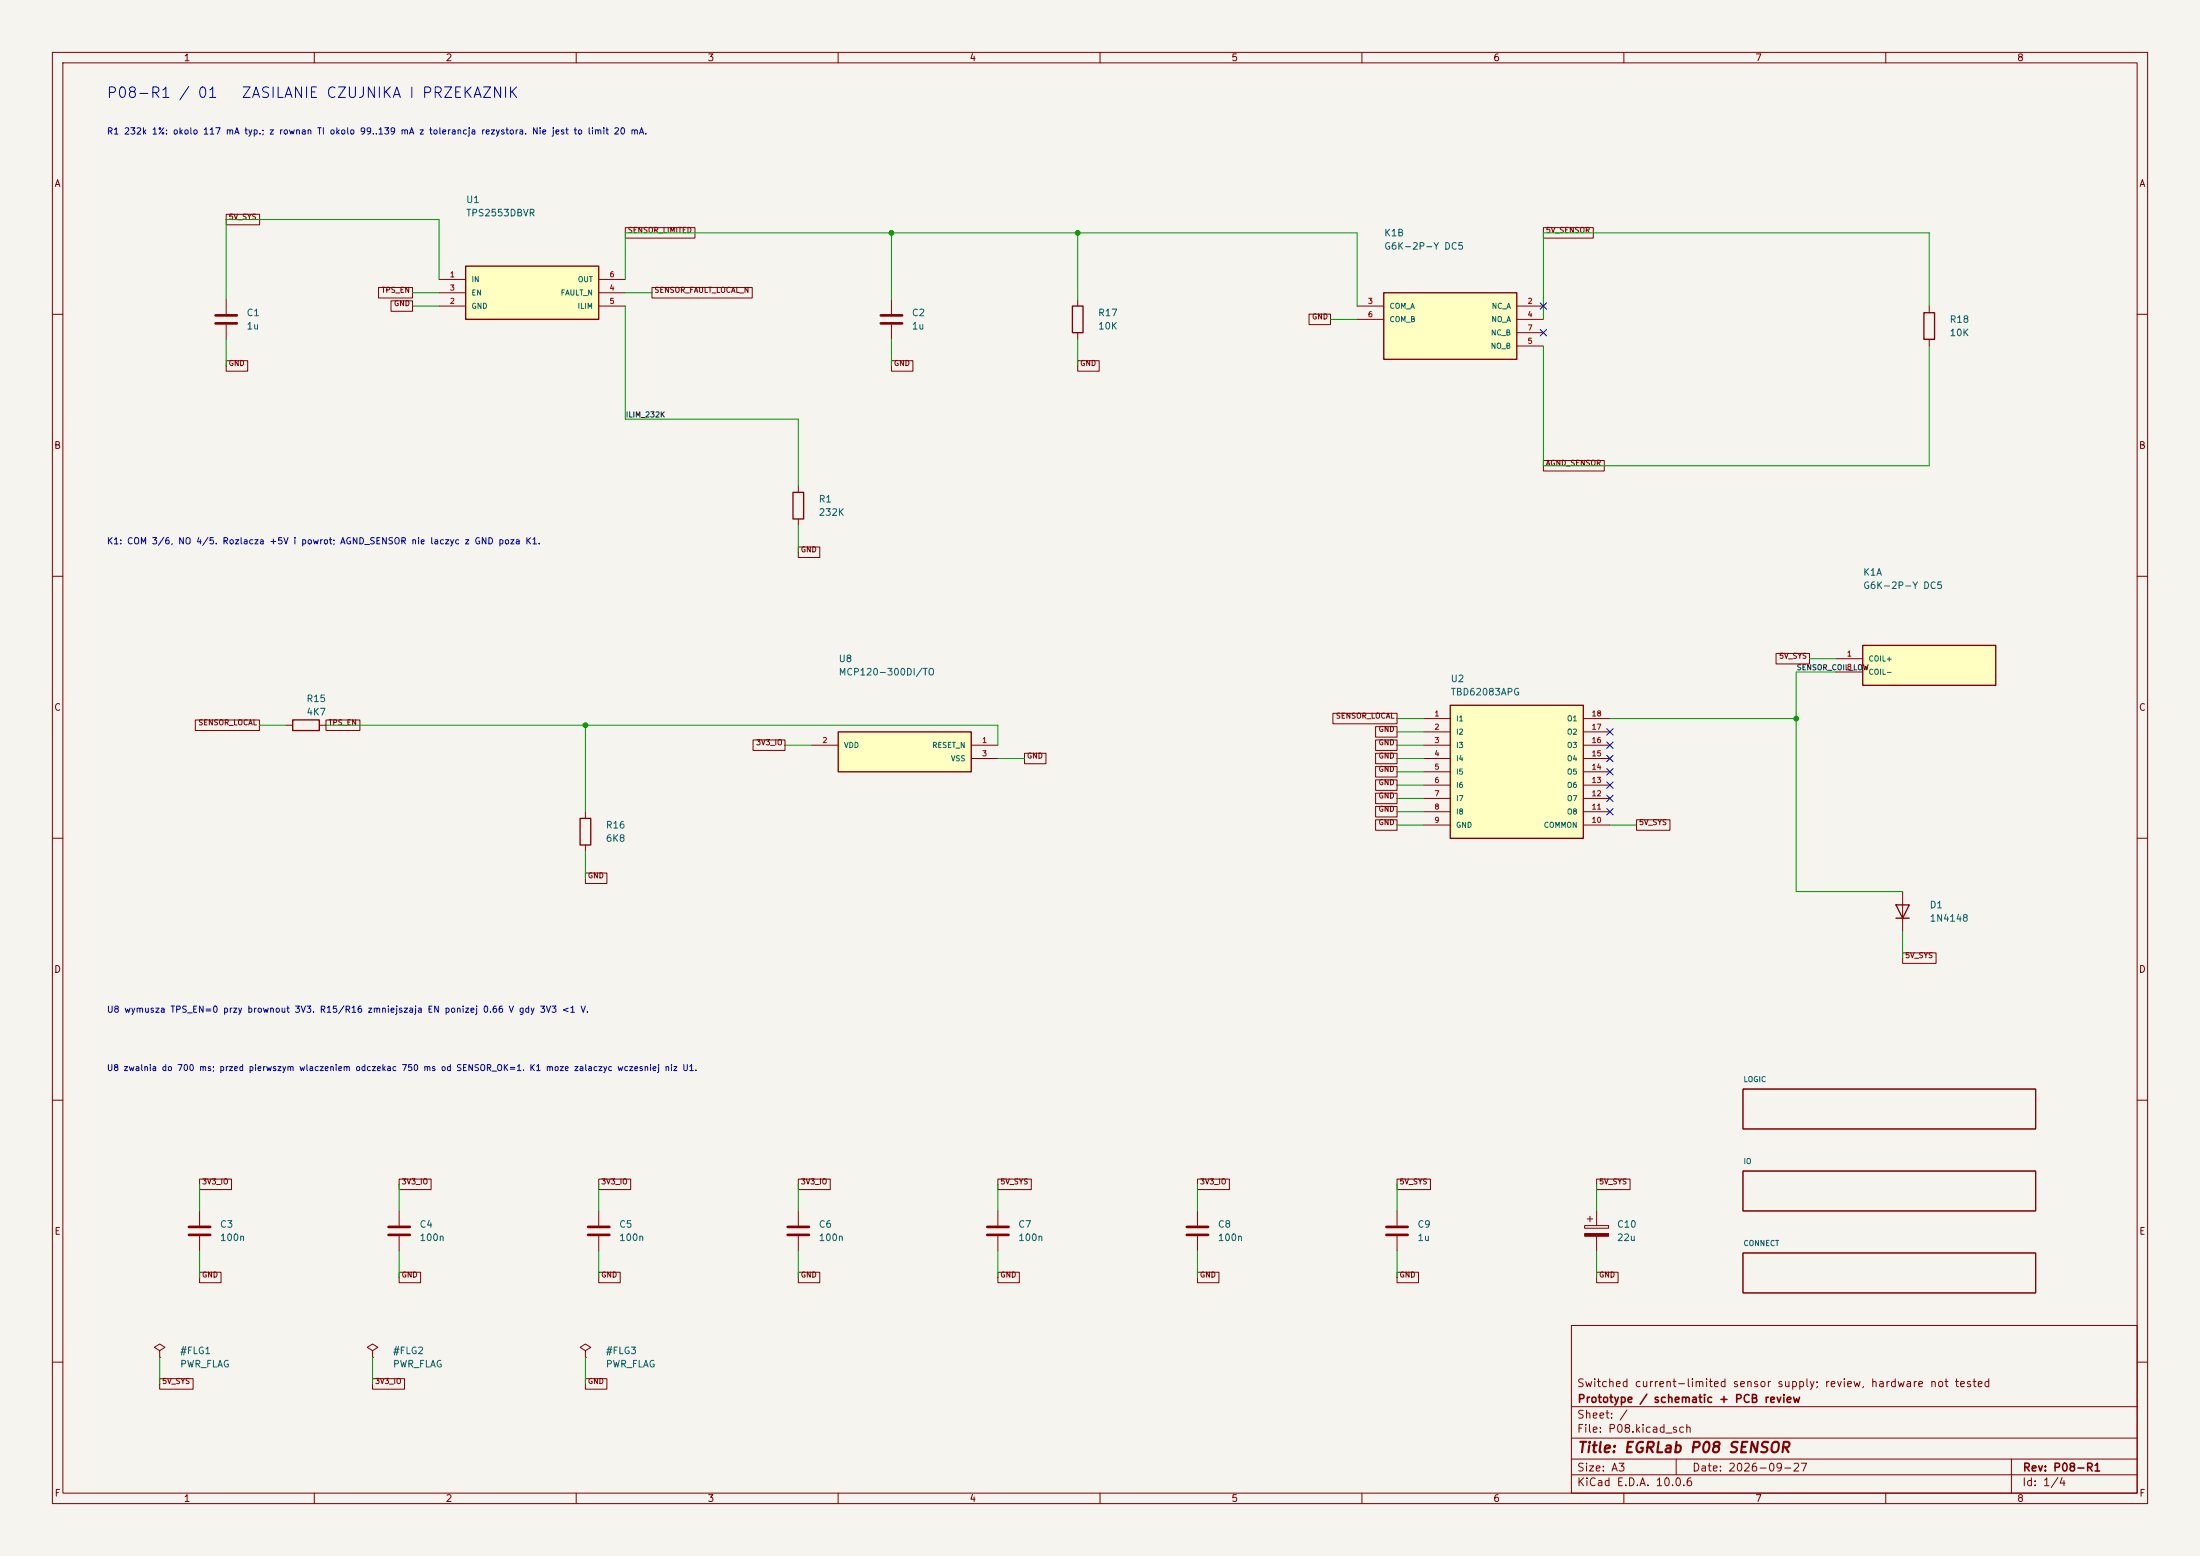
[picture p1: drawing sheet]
(kicad_sch (version 20250114) (generator "eeschema") (paper "A3") (title_block (title "EGRLab P08 SENSOR") (date "2026-09-27") (rev "P08-R1") (company "Prototype / schematic + PCB review") (comment 1 "Switched current-limited sensor supply; review, hardware not tested"))(lib_symbols (symbol "P08:TPS2553_DBV" (pin_names (offset 1.016)) (in_bom yes) (on_board yes) (symbol "TPS2553_DBV_1_1" (rectangle (start -12.7 5.08) (end 12.7 -5.08) (stroke (width .254) (type default)) (fill (type background)))) (symbol "TPS2553_DBV_1_0" (pin power_in line (at -17.78 2.54 0) (length 5.08) (name "IN" (effects (font (size 1.0 1.0)))) (number "1" (effects (font (size 1 1))))) (pin input line (at -17.78 0.0 0) (length 5.08) (name "EN" (effects (font (size 1.0 1.0)))) (number "3" (effects (font (size 1 1))))) (pin power_in line (at -17.78 -2.54 0) (length 5.08) (name "GND" (effects (font (size 1.0 1.0)))) (number "2" (effects (font (size 1 1))))) (pin power_out line (at 17.78 2.54 180) (length 5.08) (name "OUT" (effects (font (size 1.0 1.0)))) (number "6" (effects (font (size 1 1))))) (pin open_collector line (at 17.78 0.0 180) (length 5.08) (name "FAULT_N" (effects (font (size 1.0 1.0)))) (number "4" (effects (font (size 1 1))))) (pin passive line (at 17.78 -2.54 180) (length 5.08) (name "ILIM" (effects (font (size 1.0 1.0)))) (number "5" (effects (font (size 1 1)))))))(symbol "P08:C" (pin_numbers (hide yes)) (pin_names (offset 0.254)) (exclude_from_sim no) (in_bom yes) (on_board yes) (in_pos_files yes) (duplicate_pin_numbers_are_jumpers no) (symbol "C_0_1" (polyline (pts (xy -2.032 0.762) (xy 2.032 0.762)) (stroke (width 0.508) (type default)) (fill (type none))) (polyline (pts (xy -2.032 -0.762) (xy 2.032 -0.762)) (stroke (width 0.508) (type default)) (fill (type none)))) (symbol "C_1_1" (pin passive line (at 0 3.81 270) (length 2.794) (name "" (effects (font (size 1.27 1.27)))) (number "1" (effects (font (size 1.27 1.27))))) (pin passive line (at 0 -3.81 90) (length 2.794) (name "" (effects (font (size 1.27 1.27)))) (number "2" (effects (font (size 1.27 1.27)))))) (embedded_fonts no))(symbol "P08:R" (pin_numbers (hide yes)) (pin_names (offset 0)) (exclude_from_sim no) (in_bom yes) (on_board yes) (in_pos_files yes) (duplicate_pin_numbers_are_jumpers no) (symbol "R_0_1" (rectangle (start -1.016 -2.54) (end 1.016 2.54) (stroke (width 0.254) (type default)) (fill (type none)))) (symbol "R_1_1" (pin passive line (at 0 3.81 270) (length 1.27) (name "" (effects (font (size 1.27 1.27)))) (number "1" (effects (font (size 1.27 1.27))))) (pin passive line (at 0 -3.81 90) (length 1.27) (name "" (effects (font (size 1.27 1.27)))) (number "2" (effects (font (size 1.27 1.27)))))) (embedded_fonts no))(symbol "P08:G6K_2P_Y" (pin_names (offset 1.016)) (in_bom yes) (on_board yes) (symbol "G6K_2P_Y_1_1" (rectangle (start -12.7 3.81) (end 12.7 -3.81) (stroke (width .254) (type default)) (fill (type background)))) (symbol "G6K_2P_Y_1_0" (pin passive line (at -17.78 1.27 0) (length 5.08) (name "COIL+" (effects (font (size 1.0 1.0)))) (number "1" (effects (font (size 1 1))))) (pin passive line (at -17.78 -1.27 0) (length 5.08) (name "COIL-" (effects (font (size 1.0 1.0)))) (number "8" (effects (font (size 1 1)))))) (symbol "G6K_2P_Y_2_1" (rectangle (start -12.7 6.35) (end 12.7 -6.35) (stroke (width .254) (type default)) (fill (type background)))) (symbol "G6K_2P_Y_2_0" (pin passive line (at -17.78 3.81 0) (length 5.08) (name "COM_A" (effects (font (size 1.0 1.0)))) (number "3" (effects (font (size 1 1))))) (pin passive line (at -17.78 1.27 0) (length 5.08) (name "COM_B" (effects (font (size 1.0 1.0)))) (number "6" (effects (font (size 1 1))))) (pin passive line (at 17.78 3.81 180) (length 5.08) (name "NC_A" (effects (font (size 1.0 1.0)))) (number "2" (effects (font (size 1 1))))) (pin passive line (at 17.78 1.27 180) (length 5.08) (name "NO_A" (effects (font (size 1.0 1.0)))) (number "4" (effects (font (size 1 1))))) (pin passive line (at 17.78 -1.27 180) (length 5.08) (name "NC_B" (effects (font (size 1.0 1.0)))) (number "7" (effects (font (size 1 1))))) (pin passive line (at 17.78 -3.81 180) (length 5.08) (name "NO_B" (effects (font (size 1.0 1.0)))) (number "5" (effects (font (size 1 1)))))))(symbol "P08:MCP120_D_TO" (pin_names (offset 1.016)) (in_bom yes) (on_board yes) (symbol "MCP120_D_TO_1_1" (rectangle (start -12.7 3.81) (end 12.7 -3.81) (stroke (width .254) (type default)) (fill (type background)))) (symbol "MCP120_D_TO_1_0" (pin power_in line (at -17.78 1.27 0) (length 5.08) (name "VDD" (effects (font (size 1.0 1.0)))) (number "2" (effects (font (size 1 1))))) (pin open_collector line (at 17.78 1.27 180) (length 5.08) (name "RESET_N" (effects (font (size 1.0 1.0)))) (number "1" (effects (font (size 1 1))))) (pin power_in line (at 17.78 -1.27 180) (length 5.08) (name "VSS" (effects (font (size 1.0 1.0)))) (number "3" (effects (font (size 1 1)))))))(symbol "P08:TBD62083_APG" (pin_names (offset 1.016)) (in_bom yes) (on_board yes) (symbol "TBD62083_APG_1_1" (rectangle (start -12.7 12.7) (end 12.7 -12.7) (stroke (width .254) (type default)) (fill (type background)))) (symbol "TBD62083_APG_1_0" (pin input line (at -17.78 10.16 0) (length 5.08) (name "I1" (effects (font (size 1.0 1.0)))) (number "1" (effects (font (size 1 1))))) (pin input line (at -17.78 7.62 0) (length 5.08) (name "I2" (effects (font (size 1.0 1.0)))) (number "2" (effects (font (size 1 1))))) (pin input line (at -17.78 5.08 0) (length 5.08) (name "I3" (effects (font (size 1.0 1.0)))) (number "3" (effects (font (size 1 1))))) (pin input line (at -17.78 2.54 0) (length 5.08) (name "I4" (effects (font (size 1.0 1.0)))) (number "4" (effects (font (size 1 1))))) (pin input line (at -17.78 0.0 0) (length 5.08) (name "I5" (effects (font (size 1.0 1.0)))) (number "5" (effects (font (size 1 1))))) (pin input line (at -17.78 -2.54 0) (length 5.08) (name "I6" (effects (font (size 1.0 1.0)))) (number "6" (effects (font (size 1 1))))) (pin input line (at -17.78 -5.08 0) (length 5.08) (name "I7" (effects (font (size 1.0 1.0)))) (number "7" (effects (font (size 1 1))))) (pin input line (at -17.78 -7.62 0) (length 5.08) (name "I8" (effects (font (size 1.0 1.0)))) (number "8" (effects (font (size 1 1))))) (pin power_in line (at -17.78 -10.16 0) (length 5.08) (name "GND" (effects (font (size 1.0 1.0)))) (number "9" (effects (font (size 1 1))))) (pin open_collector line (at 17.78 10.16 180) (length 5.08) (name "O1" (effects (font (size 1.0 1.0)))) (number "18" (effects (font (size 1 1))))) (pin open_collector line (at 17.78 7.62 180) (length 5.08) (name "O2" (effects (font (size 1.0 1.0)))) (number "17" (effects (font (size 1 1))))) (pin open_collector line (at 17.78 5.08 180) (length 5.08) (name "O3" (effects (font (size 1.0 1.0)))) (number "16" (effects (font (size 1 1))))) (pin open_collector line (at 17.78 2.54 180) (length 5.08) (name "O4" (effects (font (size 1.0 1.0)))) (number "15" (effects (font (size 1 1))))) (pin open_collector line (at 17.78 0.0 180) (length 5.08) (name "O5" (effects (font (size 1.0 1.0)))) (number "14" (effects (font (size 1 1))))) (pin open_collector line (at 17.78 -2.54 180) (length 5.08) (name "O6" (effects (font (size 1.0 1.0)))) (number "13" (effects (font (size 1 1))))) (pin open_collector line (at 17.78 -5.08 180) (length 5.08) (name "O7" (effects (font (size 1.0 1.0)))) (number "12" (effects (font (size 1 1))))) (pin open_collector line (at 17.78 -7.62 180) (length 5.08) (name "O8" (effects (font (size 1.0 1.0)))) (number "11" (effects (font (size 1 1))))) (pin passive line (at 17.78 -10.16 180) (length 5.08) (name "COMMON" (effects (font (size 1.0 1.0)))) (number "10" (effects (font (size 1 1)))))))(symbol "P08:D" (pin_numbers (hide yes)) (pin_names (offset 1.016) (hide yes)) (exclude_from_sim no) (in_bom yes) (on_board yes) (in_pos_files yes) (duplicate_pin_numbers_are_jumpers no) (symbol "D_0_1" (polyline (pts (xy -1.27 1.27) (xy -1.27 -1.27)) (stroke (width 0.254) (type default)) (fill (type none))) (polyline (pts (xy 1.27 1.27) (xy 1.27 -1.27) (xy -1.27 0) (xy 1.27 1.27)) (stroke (width 0.254) (type default)) (fill (type none))) (polyline (pts (xy 1.27 0) (xy -1.27 0)) (stroke (width 0) (type default)) (fill (type none)))) (symbol "D_1_1" (pin passive line (at -3.81 0 0) (length 2.54) (name "K" (effects (font (size 1.27 1.27)))) (number "1" (effects (font (size 1.27 1.27))))) (pin passive line (at 3.81 0 180) (length 2.54) (name "A" (effects (font (size 1.27 1.27)))) (number "2" (effects (font (size 1.27 1.27)))))) (embedded_fonts no))(symbol "P08:C_Polarized" (pin_numbers (hide yes)) (pin_names (offset 0.254)) (exclude_from_sim no) (in_bom yes) (on_board yes) (in_pos_files yes) (duplicate_pin_numbers_are_jumpers no) (symbol "C_Polarized_0_1" (rectangle (start -2.286 0.508) (end 2.286 1.016) (stroke (width 0) (type default)) (fill (type none))) (polyline (pts (xy -1.778 2.286) (xy -0.762 2.286)) (stroke (width 0) (type default)) (fill (type none))) (polyline (pts (xy -1.27 2.794) (xy -1.27 1.778)) (stroke (width 0) (type default)) (fill (type none))) (rectangle (start 2.286 -0.508) (end -2.286 -1.016) (stroke (width 0) (type default)) (fill (type outline)))) (symbol "C_Polarized_1_1" (pin passive line (at 0 3.81 270) (length 2.794) (name "" (effects (font (size 1.27 1.27)))) (number "1" (effects (font (size 1.27 1.27))))) (pin passive line (at 0 -3.81 90) (length 2.794) (name "" (effects (font (size 1.27 1.27)))) (number "2" (effects (font (size 1.27 1.27)))))) (embedded_fonts no))(symbol "P08:PWR_FLAG" (power global) (pin_numbers (hide yes)) (pin_names (offset 0) (hide yes)) (exclude_from_sim no) (in_bom yes) (on_board yes) (in_pos_files yes) (duplicate_pin_numbers_are_jumpers no) (symbol "PWR_FLAG_0_0" (pin power_out line (at 0 0 90) (length 0) (name "" (effects (font (size 1.27 1.27)))) (number "1" (effects (font (size 1.27 1.27)))))) (symbol "PWR_FLAG_0_1" (polyline (pts (xy 0 0) (xy 0 1.27) (xy -1.016 1.905) (xy 0 2.54) (xy 1.016 1.905) (xy 0 1.27)) (stroke (width 0) (type default)) (fill (type none)))) (embedded_fonts no)))(symbol (lib_id "P08:TPS2553_DBV") (at 101.6 55.88 0) (unit 1) (in_bom yes) (on_board yes) (dnp no) (property "Reference" "U1" (at 88.9 38.1 0) (effects (font (size 1.27 1.27)) (justify left))) (property "Value" "TPS2553DBVR" (at 88.9 40.64 0) (effects (font (size 1.27 1.27)) (justify left)))(property "Footprint" "Package_TO_SOT_SMD:SOT-23-6" (at 101.6 55.88 0) (effects (font (size 1 1)) hide))(property "MPN" "TPS2553DBVR" (at 101.6 55.88 0) (effects (font (size 1 1)) hide))(property "BaselineRef" "U11" (at 101.6 55.88 0) (effects (font (size 1 1)) hide))(property "Datasheet" "https://www.ti.com/lit/ds/symlink/tps2553.pdf" (at 101.6 55.88 0) (effects (font (size 1 1)) hide))(pin "1")(pin "3")(pin "2")(pin "6")(pin "4")(pin "5"))(symbol (lib_id "P08:C") (at 43.18 60.96 0) (unit 1) (in_bom yes) (on_board yes) (dnp no) (property "Reference" "C1" (at 46.99 59.69 0) (effects (font (size 1.27 1.27)) (justify left))) (property "Value" "1u" (at 46.99 62.23 0) (effects (font (size 1.27 1.27)) (justify left)))(property "Footprint" "Capacitor_SMD:C_0805_2012Metric" (at 43.18 60.96 0) (effects (font (size 1 1)) hide))(property "MPN" "X7R 25V 10% 0805 1u" (at 43.18 60.96 0) (effects (font (size 1 1)) hide))(property "BaselineRef" "C_SIN" (at 43.18 60.96 0) (effects (font (size 1 1)) hide))(property "Datasheet" "" (at 43.18 60.96 0) (effects (font (size 1 1)) hide))(pin "1")(pin "2"))(symbol (lib_id "P08:C") (at 170.18 60.96 0) (unit 1) (in_bom yes) (on_board yes) (dnp no) (property "Reference" "C2" (at 173.99 59.69 0) (effects (font (size 1.27 1.27)) (justify left))) (property "Value" "1u" (at 173.99 62.23 0) (effects (font (size 1.27 1.27)) (justify left)))(property "Footprint" "Capacitor_SMD:C_0805_2012Metric" (at 170.18 60.96 0) (effects (font (size 1 1)) hide))(property "MPN" "X7R 25V 10% 0805 1u" (at 170.18 60.96 0) (effects (font (size 1 1)) hide))(property "BaselineRef" "C_SOUT" (at 170.18 60.96 0) (effects (font (size 1 1)) hide))(property "Datasheet" "" (at 170.18 60.96 0) (effects (font (size 1 1)) hide))(pin "1")(pin "2"))(symbol (lib_id "P08:R") (at 152.4 96.52 0) (unit 1) (in_bom yes) (on_board yes) (dnp no) (property "Reference" "R1" (at 156.21 95.25 0) (effects (font (size 1.27 1.27)) (justify left))) (property "Value" "232K" (at 156.21 97.79 0) (effects (font (size 1.27 1.27)) (justify left)))(property "Footprint" "Resistor_THT:R_Axial_DIN0207_L6.3mm_D2.5mm_P10.16mm_Horizontal" (at 152.4 96.52 0) (effects (font (size 1 1)) hide))(property "MPN" "Metal film 232K 1% 0.25W" (at 152.4 96.52 0) (effects (font (size 1 1)) hide))(property "BaselineRef" "R_ILIM" (at 152.4 96.52 0) (effects (font (size 1 1)) hide))(property "Datasheet" "" (at 152.4 96.52 0) (effects (font (size 1 1)) hide))(pin "1")(pin "2"))(symbol (lib_id "P08:R") (at 205.74 60.96 0) (unit 1) (in_bom yes) (on_board yes) (dnp no) (property "Reference" "R17" (at 209.55 59.69 0) (effects (font (size 1.27 1.27)) (justify left))) (property "Value" "10K" (at 209.55 62.23 0) (effects (font (size 1.27 1.27)) (justify left)))(property "Footprint" "Resistor_THT:R_Axial_DIN0207_L6.3mm_D2.5mm_P10.16mm_Horizontal" (at 205.74 60.96 0) (effects (font (size 1 1)) hide))(property "MPN" "Metal film 10K 1% 0.25W" (at 205.74 60.96 0) (effects (font (size 1 1)) hide))(property "BaselineRef" "ADD_LOCAL_DISCHARGE" (at 205.74 60.96 0) (effects (font (size 1 1)) hide))(property "Datasheet" "" (at 205.74 60.96 0) (effects (font (size 1 1)) hide))(pin "1")(pin "2"))(symbol (lib_id "P08:G6K_2P_Y") (at 276.86 62.23 0) (unit 2) (in_bom yes) (on_board yes) (dnp no) (property "Reference" "K1" (at 264.16 44.45 0) (effects (font (size 1.27 1.27)) (justify left))) (property "Value" "G6K-2P-Y DC5" (at 264.16 46.99 0) (effects (font (size 1.27 1.27)) (justify left)))(property "Footprint" "P08:G6K_2P_Y_verified" (at 276.86 62.23 0) (effects (font (size 1 1)) hide))(property "MPN" "G6K-2P-Y DC5" (at 276.86 62.23 0) (effects (font (size 1 1)) hide))(property "BaselineRef" "KSENSOR" (at 276.86 62.23 0) (effects (font (size 1 1)) hide))(property "Datasheet" "https://omronfs.omron.com/en_US/ecb/products/pdf/en-g6k.pdf" (at 276.86 62.23 0) (effects (font (size 1 1)) hide))(pin "3")(pin "6")(pin "2")(pin "4")(pin "7")(pin "5"))(symbol (lib_id "P08:R") (at 368.3 62.23 0) (unit 1) (in_bom yes) (on_board yes) (dnp no) (property "Reference" "R18" (at 372.11 60.959999999999994 0) (effects (font (size 1.27 1.27)) (justify left))) (property "Value" "10K" (at 372.11 63.49999999999999 0) (effects (font (size 1.27 1.27)) (justify left)))(property "Footprint" "Resistor_THT:R_Axial_DIN0207_L6.3mm_D2.5mm_P10.16mm_Horizontal" (at 368.3 62.23 0) (effects (font (size 1 1)) hide))(property "MPN" "Metal film 10K 1% 0.25W" (at 368.3 62.23 0) (effects (font (size 1 1)) hide))(property "BaselineRef" "ADD_OUTPUT_DISCHARGE" (at 368.3 62.23 0) (effects (font (size 1 1)) hide))(property "Datasheet" "" (at 368.3 62.23 0) (effects (font (size 1 1)) hide))(pin "1")(pin "2"))(wire (pts (xy 43.18 57.15) (xy 43.18 41.91)) (stroke (width 0) (type default)))(wire (pts (xy 83.82 53.34) (xy 83.82 41.91)) (stroke (width 0) (type default)))(wire (pts (xy 43.18 41.91) (xy 83.82 41.91)) (stroke (width 0) (type default)))(global_label "5V_SYS" (shape passive)  (at 43.18 41.91 0) (effects (font (size 1 1)) (justify left bottom)))(wire (pts (xy 119.38 53.34) (xy 119.38 44.45)) (stroke (width 0) (type default)))(wire (pts (xy 170.18 57.15) (xy 170.18 44.45)) (stroke (width 0) (type default)))(wire (pts (xy 205.74 57.15) (xy 205.74 44.45)) (stroke (width 0) (type default)))(wire (pts (xy 259.08 58.42) (xy 259.08 44.45)) (stroke (width 0) (type default)))(wire (pts (xy 119.38 44.45) (xy 170.18 44.45)) (stroke (width 0) (type default)))(wire (pts (xy 170.18 44.45) (xy 205.74 44.45)) (stroke (width 0) (type default)))(wire (pts (xy 205.74 44.45) (xy 259.08 44.45)) (stroke (width 0) (type default)))(global_label "SENSOR_LIMITED" (shape passive)  (at 119.38 44.45 0) (effects (font (size 1 1)) (justify left bottom)))(wire (pts (xy 119.38 58.42) (xy 119.38 80.01)) (stroke (width 0) (type default)))(wire (pts (xy 152.4 92.71) (xy 152.4 80.01)) (stroke (width 0) (type default)))(wire (pts (xy 119.38 80.01) (xy 152.4 80.01)) (stroke (width 0) (type default)))(label "ILIM_232K"  (at 119.38 80.01 0) (effects (font (size 1 1)) (justify left bottom)))(wire (pts (xy 294.64 60.96) (xy 294.64 44.45)) (stroke (width 0) (type default)))(wire (pts (xy 368.3 58.42) (xy 368.3 44.45)) (stroke (width 0) (type default)))(wire (pts (xy 294.64 44.45) (xy 368.3 44.45)) (stroke (width 0) (type default)))(global_label "5V_SENSOR" (shape passive)  (at 294.64 44.45 0) (effects (font (size 1 1)) (justify left bottom)))(wire (pts (xy 294.64 66.04) (xy 294.64 88.9)) (stroke (width 0) (type default)))(wire (pts (xy 368.3 66.04) (xy 368.3 88.9)) (stroke (width 0) (type default)))(wire (pts (xy 294.64 88.9) (xy 368.3 88.9)) (stroke (width 0) (type default)))(global_label "AGND_SENSOR" (shape passive)  (at 294.64 88.9 0) (effects (font (size 1 1)) (justify left bottom)))(symbol (lib_id "P08:R") (at 58.42 138.43 90) (unit 1) (in_bom yes) (on_board yes) (dnp no) (property "Reference" "R15" (at 58.42 133.35 90) (effects (font (size 1.27 1.27)) (justify right))) (property "Value" "4K7" (at 58.42 135.89 90) (effects (font (size 1.27 1.27)) (justify right)))(property "Footprint" "Resistor_THT:R_Axial_DIN0207_L6.3mm_D2.5mm_P10.16mm_Horizontal" (at 58.42 138.43 0) (effects (font (size 1 1)) hide))(property "MPN" "Metal film 4K7 1% 0.25W" (at 58.42 138.43 0) (effects (font (size 1 1)) hide))(property "BaselineRef" "ADD_GUARD_SER" (at 58.42 138.43 0) (effects (font (size 1 1)) hide))(property "Datasheet" "" (at 58.42 138.43 0) (effects (font (size 1 1)) hide))(pin "1")(pin "2"))(symbol (lib_id "P08:R") (at 111.76 158.75 0) (unit 1) (in_bom yes) (on_board yes) (dnp no) (property "Reference" "R16" (at 115.57000000000001 157.48 0) (effects (font (size 1.27 1.27)) (justify left))) (property "Value" "6K8" (at 115.57000000000001 160.01999999999998 0) (effects (font (size 1.27 1.27)) (justify left)))(property "Footprint" "Resistor_THT:R_Axial_DIN0207_L6.3mm_D2.5mm_P10.16mm_Horizontal" (at 111.76 158.75 0) (effects (font (size 1 1)) hide))(property "MPN" "Metal film 6K8 1% 0.25W" (at 111.76 158.75 0) (effects (font (size 1 1)) hide))(property "BaselineRef" "ADD_GUARD_PD" (at 111.76 158.75 0) (effects (font (size 1 1)) hide))(property "Datasheet" "" (at 111.76 158.75 0) (effects (font (size 1 1)) hide))(pin "1")(pin "2"))(symbol (lib_id "P08:MCP120_D_TO") (at 172.72 143.51 0) (unit 1) (in_bom yes) (on_board yes) (dnp no) (property "Reference" "U8" (at 160.02 125.73 0) (effects (font (size 1.27 1.27)) (justify left))) (property "Value" "MCP120-300DI/TO" (at 160.02 128.27 0) (effects (font (size 1.27 1.27)) (justify left)))(property "Footprint" "Package_TO_SOT_THT:TO-92_Inline_Wide" (at 172.72 143.51 0) (effects (font (size 1 1)) hide))(property "MPN" "MCP120-300DI/TO" (at 172.72 143.51 0) (effects (font (size 1 1)) hide))(property "BaselineRef" "ADD_EN_GUARD" (at 172.72 143.51 0) (effects (font (size 1 1)) hide))(property "Datasheet" "https://ww1.microchip.com/downloads/en/DeviceDoc/11184d.pdf" (at 172.72 143.51 0) (effects (font (size 1 1)) hide))(pin "2")(pin "1")(pin "3"))(symbol (lib_id "P08:TBD62083_APG") (at 289.56 147.32 0) (unit 1) (in_bom yes) (on_board yes) (dnp no) (property "Reference" "U2" (at 276.86 129.54 0) (effects (font (size 1.27 1.27)) (justify left))) (property "Value" "TBD62083APG" (at 276.86 132.07999999999998 0) (effects (font (size 1.27 1.27)) (justify left)))(property "Footprint" "Package_DIP:DIP-18_W7.62mm" (at 289.56 147.32 0) (effects (font (size 1 1)) hide))(property "MPN" "TBD62083APG" (at 289.56 147.32 0) (effects (font (size 1 1)) hide))(property "BaselineRef" "U_RELAY" (at 289.56 147.32 0) (effects (font (size 1 1)) hide))(property "Datasheet" "https://toshiba.semicon-storage.com/info/docget.jsp?did=29893&prodName=TBD62083APG" (at 289.56 147.32 0) (effects (font (size 1 1)) hide))(pin "1")(pin "2")(pin "3")(pin "4")(pin "5")(pin "6")(pin "7")(pin "8")(pin "9")(pin "18")(pin "17")(pin "16")(pin "15")(pin "14")(pin "13")(pin "12")(pin "11")(pin "10"))(symbol (lib_id "P08:G6K_2P_Y") (at 368.3 127.0 0) (unit 1) (in_bom yes) (on_board yes) (dnp no) (property "Reference" "K1" (at 355.6 109.22 0) (effects (font (size 1.27 1.27)) (justify left))) (property "Value" "G6K-2P-Y DC5" (at 355.6 111.76 0) (effects (font (size 1.27 1.27)) (justify left)))(property "Footprint" "P08:G6K_2P_Y_verified" (at 368.3 127.0 0) (effects (font (size 1 1)) hide))(property "MPN" "G6K-2P-Y DC5" (at 368.3 127.0 0) (effects (font (size 1 1)) hide))(property "BaselineRef" "KSENSOR" (at 368.3 127.0 0) (effects (font (size 1 1)) hide))(property "Datasheet" "https://omronfs.omron.com/en_US/ecb/products/pdf/en-g6k.pdf" (at 368.3 127.0 0) (effects (font (size 1 1)) hide))(pin "1")(pin "8"))(symbol (lib_id "P08:D") (at 363.22 173.99 90) (unit 1) (in_bom yes) (on_board yes) (dnp no) (property "Reference" "D1" (at 368.3 172.72 90) (effects (font (size 1.27 1.27)) (justify right))) (property "Value" "1N4148" (at 368.3 175.26 90) (effects (font (size 1.27 1.27)) (justify right)))(property "Footprint" "Diode_THT:D_DO-35_SOD27_P7.62mm_Horizontal" (at 363.22 173.99 0) (effects (font (size 1 1)) hide))(property "MPN" "1N4148" (at 363.22 173.99 0) (effects (font (size 1 1)) hide))(property "BaselineRef" "D8" (at 363.22 173.99 0) (effects (font (size 1 1)) hide))(property "Datasheet" "https://www.vishay.com/docs/81857/1n4148.pdf" (at 363.22 173.99 0) (effects (font (size 1 1)) hide))(pin "1")(pin "2"))(wire (pts (xy 111.76 154.94) (xy 111.76 138.43)) (stroke (width 0) (type default)))(wire (pts (xy 190.5 142.24) (xy 190.5 138.43)) (stroke (width 0) (type default)))(wire (pts (xy 62.23 138.43) (xy 111.76 138.43)) (stroke (width 0) (type default)))(wire (pts (xy 111.76 138.43) (xy 190.5 138.43)) (stroke (width 0) (type default)))(global_label "TPS_EN" (shape passive)  (at 62.23 138.43 0) (effects (font (size 1 1)) (justify left bottom)))(wire (pts (xy 307.34 137.16) (xy 342.9 137.16)) (stroke (width 0) (type default)))(wire (pts (xy 350.52 128.27) (xy 342.9 128.27)) (stroke (width 0) (type default)))(wire (pts (xy 363.22 170.18) (xy 342.9 170.18)) (stroke (width 0) (type default)))(wire (pts (xy 342.9 128.27) (xy 342.9 137.16)) (stroke (width 0) (type default)))(wire (pts (xy 342.9 137.16) (xy 342.9 170.18)) (stroke (width 0) (type default)))(label "SENSOR_COIL_LOW"  (at 342.9 128.27 0) (effects (font (size 1 1)) (justify left bottom)))(text "R1 232k 1%: okolo 117 mA typ.; z rownan TI okolo 99..139 mA z tolerancja rezystora. Nie jest to limit 20 mA." (at 20.32 24.5872 0) (effects (font (size 1.2 1.2)) (justify left top)))(text "K1: COM 3/6, NO 4/5. Rozlacza +5V i powrot; AGND_SENSOR nie laczyc z GND poza K1." (at 20.32 102.8192 0) (effects (font (size 1.2 1.2)) (justify left top)))(text "U8 wymusza TPS_EN=0 przy brownout 3V3. R15/R16 zmniejszaja EN ponizej 0.66 V gdy 3V3 <1 V." (at 20.32 192.2272 0) (effects (font (size 1.2 1.2)) (justify left top)))(text "U8 zwalnia do 700 ms; przed pierwszym wlaczeniem odczekac 750 ms od SENSOR_OK=1. K1 moze zalaczyc wczesniej niz U1." (at 20.32 203.4032 0) (effects (font (size 1.15 1.15)) (justify left top)))(symbol (lib_id "P08:C") (at 38.1 234.95 0) (unit 1) (in_bom yes) (on_board yes) (dnp no) (property "Reference" "C3" (at 41.910000000000004 233.67999999999998 0) (effects (font (size 1.27 1.27)) (justify left))) (property "Value" "100n" (at 41.910000000000004 236.21999999999997 0) (effects (font (size 1.27 1.27)) (justify left)))(property "Footprint" "Capacitor_SMD:C_0805_2012Metric" (at 38.1 234.95 0) (effects (font (size 1 1)) hide))(property "MPN" "X7R 25V 10% 0805 100n" (at 38.1 234.95 0) (effects (font (size 1 1)) hide))(property "BaselineRef" "DEC_U3" (at 38.1 234.95 0) (effects (font (size 1 1)) hide))(property "Datasheet" "" (at 38.1 234.95 0) (effects (font (size 1 1)) hide))(pin "1")(pin "2"))(symbol (lib_id "P08:C") (at 76.2 234.95 0) (unit 1) (in_bom yes) (on_board yes) (dnp no) (property "Reference" "C4" (at 80.01 233.67999999999998 0) (effects (font (size 1.27 1.27)) (justify left))) (property "Value" "100n" (at 80.01 236.21999999999997 0) (effects (font (size 1.27 1.27)) (justify left)))(property "Footprint" "Capacitor_SMD:C_0805_2012Metric" (at 76.2 234.95 0) (effects (font (size 1 1)) hide))(property "MPN" "X7R 25V 10% 0805 100n" (at 76.2 234.95 0) (effects (font (size 1 1)) hide))(property "BaselineRef" "DEC_U4" (at 76.2 234.95 0) (effects (font (size 1 1)) hide))(property "Datasheet" "" (at 76.2 234.95 0) (effects (font (size 1 1)) hide))(pin "1")(pin "2"))(symbol (lib_id "P08:C") (at 114.3 234.95 0) (unit 1) (in_bom yes) (on_board yes) (dnp no) (property "Reference" "C5" (at 118.11 233.67999999999998 0) (effects (font (size 1.27 1.27)) (justify left))) (property "Value" "100n" (at 118.11 236.21999999999997 0) (effects (font (size 1.27 1.27)) (justify left)))(property "Footprint" "Capacitor_SMD:C_0805_2012Metric" (at 114.3 234.95 0) (effects (font (size 1 1)) hide))(property "MPN" "X7R 25V 10% 0805 100n" (at 114.3 234.95 0) (effects (font (size 1 1)) hide))(property "BaselineRef" "DEC_U5" (at 114.3 234.95 0) (effects (font (size 1 1)) hide))(property "Datasheet" "" (at 114.3 234.95 0) (effects (font (size 1 1)) hide))(pin "1")(pin "2"))(symbol (lib_id "P08:C") (at 152.4 234.95 0) (unit 1) (in_bom yes) (on_board yes) (dnp no) (property "Reference" "C6" (at 156.21 233.67999999999998 0) (effects (font (size 1.27 1.27)) (justify left))) (property "Value" "100n" (at 156.21 236.21999999999997 0) (effects (font (size 1.27 1.27)) (justify left)))(property "Footprint" "Capacitor_SMD:C_0805_2012Metric" (at 152.4 234.95 0) (effects (font (size 1 1)) hide))(property "MPN" "X7R 25V 10% 0805 100n" (at 152.4 234.95 0) (effects (font (size 1 1)) hide))(property "BaselineRef" "DEC_U6" (at 152.4 234.95 0) (effects (font (size 1 1)) hide))(property "Datasheet" "" (at 152.4 234.95 0) (effects (font (size 1 1)) hide))(pin "1")(pin "2"))(symbol (lib_id "P08:C") (at 190.5 234.95 0) (unit 1) (in_bom yes) (on_board yes) (dnp no) (property "Reference" "C7" (at 194.31 233.67999999999998 0) (effects (font (size 1.27 1.27)) (justify left))) (property "Value" "100n" (at 194.31 236.21999999999997 0) (effects (font (size 1.27 1.27)) (justify left)))(property "Footprint" "Capacitor_SMD:C_0805_2012Metric" (at 190.5 234.95 0) (effects (font (size 1 1)) hide))(property "MPN" "X7R 25V 10% 0805 100n" (at 190.5 234.95 0) (effects (font (size 1 1)) hide))(property "BaselineRef" "DEC_U7" (at 190.5 234.95 0) (effects (font (size 1 1)) hide))(property "Datasheet" "" (at 190.5 234.95 0) (effects (font (size 1 1)) hide))(pin "1")(pin "2"))(symbol (lib_id "P08:C") (at 228.6 234.95 0) (unit 1) (in_bom yes) (on_board yes) (dnp no) (property "Reference" "C8" (at 232.41 233.67999999999998 0) (effects (font (size 1.27 1.27)) (justify left))) (property "Value" "100n" (at 232.41 236.21999999999997 0) (effects (font (size 1.27 1.27)) (justify left)))(property "Footprint" "Capacitor_SMD:C_0805_2012Metric" (at 228.6 234.95 0) (effects (font (size 1 1)) hide))(property "MPN" "X7R 25V 10% 0805 100n" (at 228.6 234.95 0) (effects (font (size 1 1)) hide))(property "BaselineRef" "DEC_U8" (at 228.6 234.95 0) (effects (font (size 1 1)) hide))(property "Datasheet" "" (at 228.6 234.95 0) (effects (font (size 1 1)) hide))(pin "1")(pin "2"))(symbol (lib_id "P08:C") (at 266.7 234.95 0) (unit 1) (in_bom yes) (on_board yes) (dnp no) (property "Reference" "C9" (at 270.51 233.67999999999998 0) (effects (font (size 1.27 1.27)) (justify left))) (property "Value" "1u" (at 270.51 236.21999999999997 0) (effects (font (size 1.27 1.27)) (justify left)))(property "Footprint" "Capacitor_SMD:C_0805_2012Metric" (at 266.7 234.95 0) (effects (font (size 1 1)) hide))(property "MPN" "X7R 25V 10% 0805 1u" (at 266.7 234.95 0) (effects (font (size 1 1)) hide))(property "BaselineRef" "ADD_COIL_DECOUPLING" (at 266.7 234.95 0) (effects (font (size 1 1)) hide))(property "Datasheet" "" (at 266.7 234.95 0) (effects (font (size 1 1)) hide))(pin "1")(pin "2"))(symbol (lib_id "P08:C_Polarized") (at 304.8 234.95 0) (unit 1) (in_bom yes) (on_board yes) (dnp no) (property "Reference" "C10" (at 308.61 233.67999999999998 0) (effects (font (size 1.27 1.27)) (justify left))) (property "Value" "22u" (at 308.61 236.21999999999997 0) (effects (font (size 1.27 1.27)) (justify left)))(property "Footprint" "Capacitor_THT:CP_Radial_D5.0mm_P2.00mm" (at 304.8 234.95 0) (effects (font (size 1 1)) hide))(property "MPN" "EEUFR1E220" (at 304.8 234.95 0) (effects (font (size 1 1)) hide))(property "BaselineRef" "ADD_LV_BULK" (at 304.8 234.95 0) (effects (font (size 1 1)) hide))(property "Datasheet" "" (at 304.8 234.95 0) (effects (font (size 1 1)) hide))(pin "1")(pin "2"))(symbol (lib_id "P08:PWR_FLAG") (at 30.48 259.08 0) (unit 1) (in_bom yes) (on_board yes) (dnp no) (property "Reference" "#FLG1" (at 34.29 257.81 0) (effects (font (size 1.27 1.27)) (justify left))) (property "Value" "PWR_FLAG" (at 34.29 260.35 0) (effects (font (size 1.27 1.27)) (justify left)))(property "Footprint" "" (at 30.48 259.08 0) (effects (font (size 1 1)) hide))(property "MPN" "" (at 30.48 259.08 0) (effects (font (size 1 1)) hide))(property "BaselineRef" "ERC_SOURCE" (at 30.48 259.08 0) (effects (font (size 1 1)) hide))(property "Datasheet" "" (at 30.48 259.08 0) (effects (font (size 1 1)) hide))(pin "1"))(symbol (lib_id "P08:PWR_FLAG") (at 71.12 259.08 0) (unit 1) (in_bom yes) (on_board yes) (dnp no) (property "Reference" "#FLG2" (at 74.93 257.81 0) (effects (font (size 1.27 1.27)) (justify left))) (property "Value" "PWR_FLAG" (at 74.93 260.35 0) (effects (font (size 1.27 1.27)) (justify left)))(property "Footprint" "" (at 71.12 259.08 0) (effects (font (size 1 1)) hide))(property "MPN" "" (at 71.12 259.08 0) (effects (font (size 1 1)) hide))(property "BaselineRef" "ERC_SOURCE" (at 71.12 259.08 0) (effects (font (size 1 1)) hide))(property "Datasheet" "" (at 71.12 259.08 0) (effects (font (size 1 1)) hide))(pin "1"))(symbol (lib_id "P08:PWR_FLAG") (at 111.76 259.08 0) (unit 1) (in_bom yes) (on_board yes) (dnp no) (property "Reference" "#FLG3" (at 115.57000000000001 257.81 0) (effects (font (size 1.27 1.27)) (justify left))) (property "Value" "PWR_FLAG" (at 115.57000000000001 260.35 0) (effects (font (size 1.27 1.27)) (justify left)))(property "Footprint" "" (at 111.76 259.08 0) (effects (font (size 1 1)) hide))(property "MPN" "" (at 111.76 259.08 0) (effects (font (size 1 1)) hide))(property "BaselineRef" "ERC_SOURCE" (at 111.76 259.08 0) (effects (font (size 1 1)) hide))(property "Datasheet" "" (at 111.76 259.08 0) (effects (font (size 1 1)) hide))(pin "1"))(text "P08-R1 / 01   ZASILANIE CZUJNIKA I PRZEKAZNIK" (at 20.32 16.764 0) (effects (font (size 2 2)) (justify left top)))(sheet (at 332.74 207.8736) (size 55.88 7.62) (stroke (width .15) (type default)) (fill (color 0 0 0 0)) (property "Sheetname" "LOGIC" (at 332.74 206.6036 0) (effects (font (size 1 1)) (justify left bottom))) (property "Sheetfile" "LOGIC.kicad_sch" (at 332.74 215.49360000000001 0) (effects (font (size 1 1)) hide)))(sheet (at 332.74 223.52) (size 55.88 7.62) (stroke (width .15) (type default)) (fill (color 0 0 0 0)) (property "Sheetname" "IO" (at 332.74 222.25 0) (effects (font (size 1 1)) (justify left bottom))) (property "Sheetfile" "IO.kicad_sch" (at 332.74 231.14000000000001 0) (effects (font (size 1 1)) hide)))(sheet (at 332.74 239.1664) (size 55.88 7.62) (stroke (width .15) (type default)) (fill (color 0 0 0 0)) (property "Sheetname" "CONNECT" (at 332.74 237.8964 0) (effects (font (size 1 1)) (justify left bottom))) (property "Sheetfile" "CONNECT.kicad_sch" (at 332.74 246.78640000000001 0) (effects (font (size 1 1)) hide)))(wire (pts (xy 83.82 55.88) (xy 78.74 55.88)) (stroke (width 0) (type default)))(global_label "TPS_EN" (shape passive) (at 78.74 55.88 0) (effects (font (size 1 1)) (justify right bottom)))(wire (pts (xy 83.82 58.42) (xy 78.74 58.42)) (stroke (width 0) (type default)))(global_label "GND" (shape passive) (at 78.74 58.42 0) (effects (font (size 1 1)) (justify right bottom)))(wire (pts (xy 119.38 55.88) (xy 124.46 55.88)) (stroke (width 0) (type default)))(global_label "SENSOR_FAULT_LOCAL_N" (shape passive) (at 124.46 55.88 0) (effects (font (size 1 1)) (justify left bottom)))(wire (pts (xy 43.18 64.77) (xy 43.18 69.85)) (stroke (width 0) (type default)))(global_label "GND" (shape passive) (at 43.18 69.85 0) (effects (font (size 1 1)) (justify left bottom)))(wire (pts (xy 170.18 64.77) (xy 170.18 69.85)) (stroke (width 0) (type default)))(global_label "GND" (shape passive) (at 170.18 69.85 0) (effects (font (size 1 1)) (justify left bottom)))(wire (pts (xy 152.4 100.33) (xy 152.4 105.41)) (stroke (width 0) (type default)))(global_label "GND" (shape passive) (at 152.4 105.41 0) (effects (font (size 1 1)) (justify left bottom)))(wire (pts (xy 205.74 64.77) (xy 205.74 69.85)) (stroke (width 0) (type default)))(global_label "GND" (shape passive) (at 205.74 69.85 0) (effects (font (size 1 1)) (justify left bottom)))(wire (pts (xy 259.08 60.96) (xy 254.0 60.96)) (stroke (width 0) (type default)))(global_label "GND" (shape passive) (at 254.0 60.96 0) (effects (font (size 1 1)) (justify right bottom)))(no_connect (at 294.64 58.42))(no_connect (at 294.64 63.5))(wire (pts (xy 54.61 138.43) (xy 49.53 138.43)) (stroke (width 0) (type default)))(global_label "SENSOR_LOCAL" (shape passive) (at 49.53 138.43 0) (effects (font (size 1 1)) (justify right bottom)))(wire (pts (xy 111.76 162.56) (xy 111.76 167.64)) (stroke (width 0) (type default)))(global_label "GND" (shape passive) (at 111.76 167.64 0) (effects (font (size 1 1)) (justify left bottom)))(wire (pts (xy 154.94 142.24) (xy 149.86 142.24)) (stroke (width 0) (type default)))(global_label "3V3_IO" (shape passive) (at 149.86 142.24 0) (effects (font (size 1 1)) (justify right bottom)))(wire (pts (xy 190.5 144.78) (xy 195.58 144.78)) (stroke (width 0) (type default)))(global_label "GND" (shape passive) (at 195.58 144.78 0) (effects (font (size 1 1)) (justify left bottom)))(wire (pts (xy 271.78 137.16) (xy 266.7 137.16)) (stroke (width 0) (type default)))(global_label "SENSOR_LOCAL" (shape passive) (at 266.7 137.16 0) (effects (font (size 1 1)) (justify right bottom)))(wire (pts (xy 271.78 139.7) (xy 266.7 139.7)) (stroke (width 0) (type default)))(global_label "GND" (shape passive) (at 266.7 139.7 0) (effects (font (size 1 1)) (justify right bottom)))(wire (pts (xy 271.78 142.24) (xy 266.7 142.24)) (stroke (width 0) (type default)))(global_label "GND" (shape passive) (at 266.7 142.24 0) (effects (font (size 1 1)) (justify right bottom)))(wire (pts (xy 271.78 144.78) (xy 266.7 144.78)) (stroke (width 0) (type default)))(global_label "GND" (shape passive) (at 266.7 144.78 0) (effects (font (size 1 1)) (justify right bottom)))(wire (pts (xy 271.78 147.32) (xy 266.7 147.32)) (stroke (width 0) (type default)))(global_label "GND" (shape passive) (at 266.7 147.32 0) (effects (font (size 1 1)) (justify right bottom)))(wire (pts (xy 271.78 149.86) (xy 266.7 149.86)) (stroke (width 0) (type default)))(global_label "GND" (shape passive) (at 266.7 149.86 0) (effects (font (size 1 1)) (justify right bottom)))(wire (pts (xy 271.78 152.4) (xy 266.7 152.4)) (stroke (width 0) (type default)))(global_label "GND" (shape passive) (at 266.7 152.4 0) (effects (font (size 1 1)) (justify right bottom)))(wire (pts (xy 271.78 154.94) (xy 266.7 154.94)) (stroke (width 0) (type default)))(global_label "GND" (shape passive) (at 266.7 154.94 0) (effects (font (size 1 1)) (justify right bottom)))(wire (pts (xy 271.78 157.48) (xy 266.7 157.48)) (stroke (width 0) (type default)))(global_label "GND" (shape passive) (at 266.7 157.48 0) (effects (font (size 1 1)) (justify right bottom)))(no_connect (at 307.34 139.7))(no_connect (at 307.34 142.24))(no_connect (at 307.34 144.78))(no_connect (at 307.34 147.32))(no_connect (at 307.34 149.86))(no_connect (at 307.34 152.4))(no_connect (at 307.34 154.94))(wire (pts (xy 307.34 157.48) (xy 312.42 157.48)) (stroke (width 0) (type default)))(global_label "5V_SYS" (shape passive) (at 312.42 157.48 0) (effects (font (size 1 1)) (justify left bottom)))(wire (pts (xy 350.52 125.73) (xy 345.44 125.73)) (stroke (width 0) (type default)))(global_label "5V_SYS" (shape passive) (at 345.44 125.73 0) (effects (font (size 1 1)) (justify right bottom)))(wire (pts (xy 363.22 177.8) (xy 363.22 182.88)) (stroke (width 0) (type default)))(global_label "5V_SYS" (shape passive) (at 363.22 182.88 0) (effects (font (size 1 1)) (justify left bottom)))(wire (pts (xy 38.1 231.14) (xy 38.1 226.06)) (stroke (width 0) (type default)))(global_label "3V3_IO" (shape passive) (at 38.1 226.06 0) (effects (font (size 1 1)) (justify left bottom)))(wire (pts (xy 38.1 238.76) (xy 38.1 243.84)) (stroke (width 0) (type default)))(global_label "GND" (shape passive) (at 38.1 243.84 0) (effects (font (size 1 1)) (justify left bottom)))(wire (pts (xy 76.2 231.14) (xy 76.2 226.06)) (stroke (width 0) (type default)))(global_label "3V3_IO" (shape passive) (at 76.2 226.06 0) (effects (font (size 1 1)) (justify left bottom)))(wire (pts (xy 76.2 238.76) (xy 76.2 243.84)) (stroke (width 0) (type default)))(global_label "GND" (shape passive) (at 76.2 243.84 0) (effects (font (size 1 1)) (justify left bottom)))(wire (pts (xy 114.3 231.14) (xy 114.3 226.06)) (stroke (width 0) (type default)))(global_label "3V3_IO" (shape passive) (at 114.3 226.06 0) (effects (font (size 1 1)) (justify left bottom)))(wire (pts (xy 114.3 238.76) (xy 114.3 243.84)) (stroke (width 0) (type default)))(global_label "GND" (shape passive) (at 114.3 243.84 0) (effects (font (size 1 1)) (justify left bottom)))(wire (pts (xy 152.4 231.14) (xy 152.4 226.06)) (stroke (width 0) (type default)))(global_label "3V3_IO" (shape passive) (at 152.4 226.06 0) (effects (font (size 1 1)) (justify left bottom)))(wire (pts (xy 152.4 238.76) (xy 152.4 243.84)) (stroke (width 0) (type default)))(global_label "GND" (shape passive) (at 152.4 243.84 0) (effects (font (size 1 1)) (justify left bottom)))(wire (pts (xy 190.5 231.14) (xy 190.5 226.06)) (stroke (width 0) (type default)))(global_label "5V_SYS" (shape passive) (at 190.5 226.06 0) (effects (font (size 1 1)) (justify left bottom)))(wire (pts (xy 190.5 238.76) (xy 190.5 243.84)) (stroke (width 0) (type default)))(global_label "GND" (shape passive) (at 190.5 243.84 0) (effects (font (size 1 1)) (justify left bottom)))(wire (pts (xy 228.6 231.14) (xy 228.6 226.06)) (stroke (width 0) (type default)))(global_label "3V3_IO" (shape passive) (at 228.6 226.06 0) (effects (font (size 1 1)) (justify left bottom)))(wire (pts (xy 228.6 238.76) (xy 228.6 243.84)) (stroke (width 0) (type default)))(global_label "GND" (shape passive) (at 228.6 243.84 0) (effects (font (size 1 1)) (justify left bottom)))(wire (pts (xy 266.7 231.14) (xy 266.7 226.06)) (stroke (width 0) (type default)))(global_label "5V_SYS" (shape passive) (at 266.7 226.06 0) (effects (font (size 1 1)) (justify left bottom)))(wire (pts (xy 266.7 238.76) (xy 266.7 243.84)) (stroke (width 0) (type default)))(global_label "GND" (shape passive) (at 266.7 243.84 0) (effects (font (size 1 1)) (justify left bottom)))(wire (pts (xy 304.8 231.14) (xy 304.8 226.06)) (stroke (width 0) (type default)))(global_label "5V_SYS" (shape passive) (at 304.8 226.06 0) (effects (font (size 1 1)) (justify left bottom)))(wire (pts (xy 304.8 238.76) (xy 304.8 243.84)) (stroke (width 0) (type default)))(global_label "GND" (shape passive) (at 304.8 243.84 0) (effects (font (size 1 1)) (justify left bottom)))(wire (pts (xy 30.48 259.08) (xy 30.48 264.16)) (stroke (width 0) (type default)))(global_label "5V_SYS" (shape passive) (at 30.48 264.16 0) (effects (font (size 1 1)) (justify left bottom)))(wire (pts (xy 71.12 259.08) (xy 71.12 264.16)) (stroke (width 0) (type default)))(global_label "3V3_IO" (shape passive) (at 71.12 264.16 0) (effects (font (size 1 1)) (justify left bottom)))(wire (pts (xy 111.76 259.08) (xy 111.76 264.16)) (stroke (width 0) (type default)))(global_label "GND" (shape passive) (at 111.76 264.16 0) (effects (font (size 1 1)) (justify left bottom)))(junction (at 170.18 44.45) (diameter 0) (color 0 0 0 0))(junction (at 342.9 137.16) (diameter 0) (color 0 0 0 0))(junction (at 205.74 44.45) (diameter 0) (color 0 0 0 0))(junction (at 111.76 138.43) (diameter 0) (color 0 0 0 0))(sheet_instances (path "" (page "1"))))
